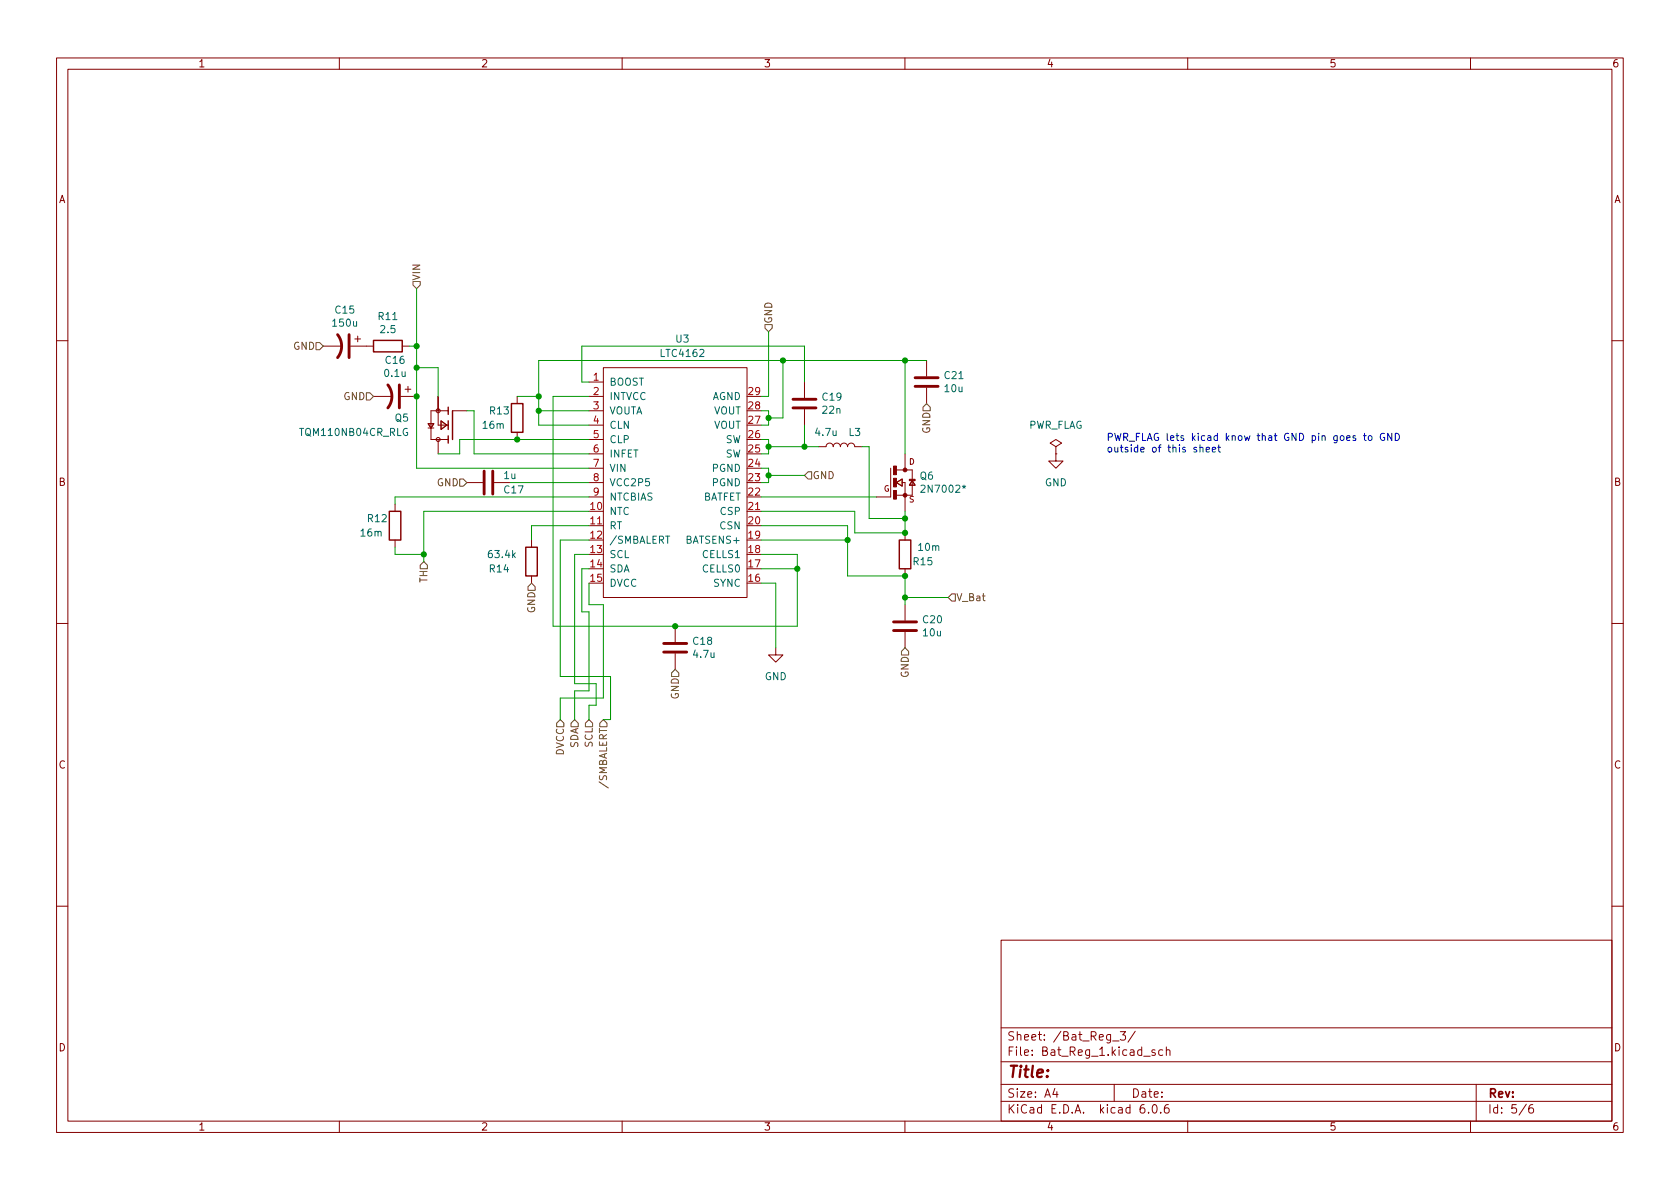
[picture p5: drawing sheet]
<svg xmlns="http://www.w3.org/2000/svg" width="297mm" height="210mm" viewBox="0 0 297 210" stroke-linecap="round" stroke-linejoin="round" font-family="sans-serif">
<g fill="none" stroke="#840000" stroke-width=".18">
<path d="M10 10.2h277v190.1h-277zM12 12.2h273v186.1h-273zM60 10.2v2M110 10.2v2M160 10.2v2M210 10.2v2M260 10.2v2M62.7 59.9h1.1M63.2 59.4v1M10 60.2h2M57.1 61.2h3.4M62 61.2h4"/>
<path d="M66 70.1h3.3M70.9 70.1h2.8M71.1 61.2h1.3M71.6 68.8h1M72.1 68.3v1M75.7 74.9h1l-.5 .8zM75.7 75.7h1M77.5 70.1v5.1h1.7M77.5 77.7v2.6M78 74.4l1 .8-1 .7zM79.2 72.6h-3v5.1h3M80 72.6h2.5"/>
<path d="M91.4 70.1v1.3M91.4 76.4v1.3M104.1 70.1h2.6M104.1 75.2h2.6M104.1 77.7h2.6M104.1 72.6h2.6M104.1 67.6h2.6M106.7 65h25.4v40.7h-25.4zM142.2 67.6v2.8M142.2 72.4v2.8M144.8 79h1.2a.64 .64 0 0 1 .7-.6 .64 .64 0 0 1 .6 .6 .64 .64 0 0 1 .7-.6 .64 .64 0 0 1 .6 .6 .64 .64 0 0 1 .6-.6 .64 .64 0 0 1 .7 .6 .64 .64 0 0 1 .6-.6 .64 .64 0 0 1 .6 .6h1.3M163.8 63.7v2.8"/>
<path d="M163.8 68.6v2.8M186.7 79l1-.6-1-.7-1 .7 1 .6v1.3M285 60.2h2M69.8 89.1v1.3M69.8 95.5v1.3M82.5 85.3h2.8M87.4 85.3h2.8M94 95.5v1.3M104.1 85.3h2.6M104.1 87.9h2.6M104.1 93h2.6M104.1 80.3h2.6"/>
<path d="M104.1 82.8h2.6M132.1 90.4h2.5M157.5 82.8v5.1h-2.6M158.4 83.1h2.9v4.5h-2.9M158.5 85.3l1-.6v1.3zM159.5 85.3h.5v5.1M160 80.3v2.8M160 94.2v1.3M161.3 85l.5 .8h-1zM186.7 80.3v1.2h1.3l-1.3 1.3-1.3-1.3h1.3M186.7 80.3h.1M10 110.2h2"/>
<path d="M94 101.8v1.3M119.4 110.7v2.8M119.4 115.6v2.8M137.2 114.5v1.3h1.2l-1.2 1.3-1.3-1.3h1.3M160 100.6v1.2M160 106.9v2.8M160 111.8v2.7M285 110.2h2M10 160.2h2M177 166.3h108v32h-108zM285 160.2h2M60 198.3v2"/>
<path d="M110 198.3v2M160 198.3v2M177 194.8h108M177 191.8h108M177 187.8h108M177 181.8h108M186.5 192.5l-.4 1h1M186.9 193v1M196.7 184.1h1.2M197 191.8v3M198.1 182.4h.9l-.5 .6 .4 .1v.7l-.2 .1h-.4l-.2-.1M200.7 182.4l-1.3 1.9"/>
<path d="M202.3 195.3a.59 .59 0 0 0-.7 .7v.5l.1 .3h.4l.3-.1v-.5l-.1-.2-.4-.1-.3 .3M203.1 196.7v.1M203.9 195.4l.2-.1a.81 .81 0 0 1 .6 .7 .81 .81 0 0 1-.3 .8h-.2a.81 .81 0 0 1-.6-.6 .81 .81 0 0 1 .3-.8zM204.2 185.7l-.3-.1-.3 .2 .1 .3 .5 .1v.4h-.6M205.2 196.7v.1M205.6 185.7l-.5-.1-.2 .3v.4l.1 .3h.6M206.2 185.8l.2-.2 .4 .1 .1 .9M206.2 185.1v1.5M206.6 195.3a.59 .59 0 0 0-.7 .7v.5l.1 .3h.4l.2-.1 .1-.5-.1-.2-.5-.1-.2 .3M210 198.3v2M260 198.3v2M261 191.8v6.5"/>
<path d="M269.9 195.3l-1.3 1.9M271 195.3a.6 .6 0 0 0-.7 .7v.5l.1 .3h.5l.2-.1 .1-.5-.2-.2-.4-.1-.3 .3"/>
<circle cx="77.5" cy="77.7" r=".36"/>
<circle cx="77.5" cy="72.6" r=".36"/>
</g>
<g fill="none" stroke="#840000" stroke-width=".51">
<path d="M59.7 59.2a3.3 3.3 0 0 1 0 4M61.7 59.2v4M68.6 68.1a3.3 3.3 0 0 1 0 4M70.6 68.1v4M140.2 72.1h4.1M140.2 70.6h4.1M161.8 68.3h4.1M161.8 66.8h4.1M85.6 83.3v4.1M87.1 83.3v4.1M117.3 115.3h4.1M117.3 113.8h4.1"/>
<path d="M158 111.5h4.1M158 110h4.1"/>
</g>
<path d="M66 60.2h5.1v2h-5.1zM79.2 72v1.3M79.2 74.4v1.5M79.2 77.1v1.3M80 72.6v5.1M90.4 71.4h2.1v5h-2.1zM68.8 90.4h2.1v5.1h-2.1zM93 96.8h2v5h-2zM159 95.5h2v5.1h-2z" fill="none" stroke="#840000" stroke-width=".25"/>
<g fill="#ffffc2" stroke="#ffffc2" stroke-width=".18">
<path d="M78 74.4l1 .8-1 .7z"/>
<path d="M75.7 74.9h1l-.5 .8z"/>
<path d="M158.5 85.3l1-.6v1.3z"/>
<path d="M161.3 85l.5 .8h-1z"/>
</g>
<g fill="#840000" stroke="#840000" stroke-width=".18">
<path d="M158 86.7h.5v1.6h-.5z"/>
<path d="M158 84.6h.5v1.5h-.5z"/>
<path d="M158 82.4h.5v1.5h-.5z"/>
<path d="M160.8 84.8h1v.2h-1z"/>
<circle cx="160" cy="87.6" r=".33"/>
<circle cx="160" cy="83.1" r=".33"/>
</g>
<path d="M117.7 94.8h.7M170.1 86l.4 .1 .3-.1" fill="none" stroke="#006464" stroke-width=".18"/>
<g fill="none" stroke="#725600" stroke-width=".18">
<path d="M73 49.8h1.3v.6l-.6 .6-.7-.6zM135.3 57.4h1.2v.6l-.6 .7-.6-.7zM55.9 60.6h.6l.6 .6-.6 .6h-.6zM64.8 69.5h.6l.6 .6-.6 .6h-.6zM163.2 72l.6-.6 .7 .6v.6h-1.3zM74.9 99.3l.7 .6v.7h-1.3v-.7zM81.3 84.7h.6l.6 .6-.6 .7h-.6zM142.9 83.4h.6v1.3h-.6l-.7-.6zM94 103.1l.6 .7v.6h-1.3v-.6zM119.4 118.4l.6 .6v.6h-1.3v-.6zM160 114.5l.7 .7v.6h-1.3v-.6zM168.3 105h.6v1.3h-.6l-.7-.6z"/>
<path d="M99.1 127.2l.6 .7v.6h-1.3v-.6zM101.6 127.2l.6 .7v.6h-1.2v-.6zM103.5 127.9l.6-.7 .7 .7v.6h-1.3zM106.7 127.2l.6 .7v.6h-1.3v-.6z"/>
</g>
<path d="M212.2 79.2l.1-.1 .4 .1v.7M212.2 78.7v1.2M213.3 79.5l.6-.1-.1-.2-.4-.1-.1 .2v.6h.5M214.3 79.5l.6-.1v-.2l-.4-.1-.2 .2 .1 .6h.5M215.3 79.1h.5M215.5 78.7v1.1l.3 .1M241.1 77h.5M241.3 76.6v1.1l.3 .2M242 77.1l.3-.1 .3 .3v.4l-.3 .2-.3-.1-.1-.1zM244.8 76.7a.59 .59 0 0 0-.8 .6 .59 .59 0 0 0 .8 .5v-.5h-.2M246.1 76.6v1.3l-.7-1.3v1.3M246.7 76.6a.64 .64 0 0 1 .7 .7 .64 .64 0 0 1-.7 .6z" fill="none" stroke="#0000c2" stroke-width=".18"/>
<g fill="none" stroke="#009600" stroke-width=".18">
<path d="M73.7 51v31.8h30.4M135.9 58.7v11.4h-1.3M72.4 61.2h1.3M73.7 65h3.8v5.1M82.5 72.6h1.3v7.7h20.3M91.4 70.1h3.8M95.2 72.6h8.9M104.1 77.7h-22.8v2.6h-3.8M104.1 67.6h-1.2v-6.4h39.3v6.4M104.1 70.1h-6.3v40.6h43.2v-12.7h-6.4M134.6 72.6h1.3v2.6h-1.3M134.6 77.7h1.3v2.6h-1.3"/>
<path d="M135.9 79h8.9M138.4 63.7v10.2h-2.5M142.2 75.2v3.8M152.4 79h1.3v12.7h6.3M160 63.7v16.6M163.8 63.7h-68.6v11.5h8.9M69.8 96.8v1.2h5.1M90.2 85.3h13.9M104.1 87.9h-34.3v1.2M104.1 95.5h-5v24.1h8.8v7.6h-1.2M104.1 93h-10.1v2.5M104.1 90.4h-29.2v8.9"/>
<path d="M104.1 98h-2.5v22.9h3.8v3.8h-1.3v2.5M134.6 82.8h1.3v2.5h-1.3M134.6 87.9h20.3M134.6 93h15.3v8.8h10.1v5.1M134.6 95.5h15.3M134.6 90.4h16.5v3.8h8.9v-3.8M135.9 84.1h6.3M104.1 100.6h-1.2v7.6h1.2v14h-2.5v5M104.1 103.1v3.8h2.6v16.5h-7.6v3.8M134.6 100.6h6.4M134.6 103.1h2.6v11.4M160 105.7h7.6"/>
</g>
<g fill="#009600" stroke="#009600" stroke-width=".18">
<circle cx="91.4" cy="77.7" r=".46"/>
<circle cx="73.7" cy="61.2" r=".46"/>
<circle cx="74.9" cy="98" r=".46"/>
<circle cx="73.7" cy="70.1" r=".46"/>
<circle cx="73.7" cy="65" r=".46"/>
<circle cx="141" cy="100.6" r=".46"/>
<circle cx="138.4" cy="63.7" r=".46"/>
<circle cx="119.4" cy="110.7" r=".46"/>
<circle cx="142.2" cy="79" r=".46"/>
<circle cx="160" cy="63.7" r=".46"/>
<circle cx="135.9" cy="84.1" r=".46"/>
<circle cx="135.9" cy="79" r=".46"/>
<circle cx="135.9" cy="73.9" r=".46"/>
<circle cx="95.2" cy="70.1" r=".46"/>
<circle cx="95.2" cy="72.6" r=".46"/>
<circle cx="160" cy="101.8" r=".46"/>
<circle cx="160" cy="94.2" r=".46"/>
<circle cx="149.9" cy="95.5" r=".46"/>
<circle cx="160" cy="105.7" r=".46"/>
<circle cx="160" cy="91.7" r=".46"/>
</g>
<text font-size="2.8" fill="#840000" x="178" y="190.6">Title:</text>
<g font-size="2.1" fill="#840000">
<text x="178" y="184">Sheet: /Bat_Reg_3/</text>
<text x="178" y="186.7">File: Bat_Reg_1.kicad_sch</text>
<text x="178" y="196.9">KiCad E.D.A. kicad 6.0.6</text>
<text x="178" y="194.1">Size: A4</text>
<text x="200" y="194.1">Date:</text>
<text x="263" y="194.1">Rev:</text>
<text x="263" y="196.9">Id: 5/6</text>
</g>
<g font-size="1.8" fill="#840000">
<text x="35" y="11.9">1</text>
<text x="85" y="11.9">2</text>
<text x="135" y="11.9">3</text>
<text x="185" y="11.9">4</text>
<text x="235" y="11.9">5</text>
<text x="285" y="11.9">6</text>
<text x="10.3" y="35.9">A</text>
<text x="285.3" y="35.9">A</text>
<text x="10.3" y="85.9">B</text>
<text x="285.3" y="85.9">B</text>
<text x="10.3" y="135.9">C</text>
<text x="285.3" y="135.9">C</text>
<text x="10.3" y="185.9">D</text>
<text x="285.3" y="185.9">D</text>
<text x="35" y="199.9">1</text>
<text x="85" y="199.9">2</text>
<text x="135" y="199.9">3</text>
<text x="185" y="199.9">4</text>
<text x="235" y="199.9">5</text>
<text x="285" y="199.9">6</text>
</g>
<g font-size="1.8" fill="#725600">
<text x="74.3" y="49.7" transform="rotate(-90 74.3 49.7)">VIN</text>
<text x="136.5" y="57.3" transform="rotate(-90 136.5 57.3)">GND</text>
<text x="51.8" y="61.8">GND</text>
<text x="60.7" y="70.7">GND</text>
<text x="164.5" y="76.7" transform="rotate(-90 164.5 76.7)">GND</text>
<text x="77.2" y="86">GND</text>
<text x="143.6" y="84.7">GND</text>
<text x="75.6" y="103" transform="rotate(-90 75.6 103)">TH</text>
<text x="169" y="106.3">V_Bat</text>
<text x="94.6" y="108.4" transform="rotate(-90 94.6 108.4)">GND</text>
<text x="160.7" y="119.9" transform="rotate(-90 160.7 119.9)">GND</text>
<text x="120" y="123.7" transform="rotate(-90 120 123.7)">GND</text>
<text x="99.7" y="133.6" transform="rotate(-90 99.7 133.6)">DVCC</text>
<text x="102.2" y="132.4" transform="rotate(-90 102.2 132.4)">SDA</text>
<text x="104.8" y="132.2" transform="rotate(-90 104.8 132.2)">SCL</text>
<text x="107.3" y="138.9" transform="rotate(-90 107.3 138.9)">/SMBALERT</text>
</g>
<g font-size="1.8" fill="#006464">
<text x="58.9" y="57.8">150u</text>
<text x="59.3" y="55.4">C15</text>
<text x="67" y="56.6">R11</text>
<text x="67.4" y="58.9">2.5</text>
<text x="68.2" y="64.3">C16</text>
<text x="117" y="63.1">LTC4162</text>
<text x="119.5" y="60.6">U3</text>
<text x="68.1" y="66.6">0.1u</text>
<text x="107.7" y="68.2">BOOST</text>
<text x="107.7" y="70.7">INTVCC</text>
<text x="125.9" y="70.7">AGND</text>
<text x="145.5" y="70.8">C19</text>
<text x="167.1" y="67">C21</text>
<text x="167.1" y="69.3">10u</text>
<text x="53.2" y="77.1">TQM110NB04CR_RLG</text>
<text x="69.9" y="74.5">Q5</text>
<text x="85.5" y="75.8">16m</text>
<text x="86.7" y="73.3">R13</text>
<text x="107.7" y="73.3">VOUTA</text>
<text x="107.7" y="75.8">CLN</text>
<text x="126.2" y="75.8">VOUT</text>
<text x="126.2" y="73.3">VOUT</text>
<text x="144.3" y="77.1">4.7u</text>
<text x="145.5" y="73.1">22n</text>
<text x="150.1" y="77.1">L3</text>
<text x="181.7" y="75.8">PWR_FLAG</text>
<text x="107.7" y="78.4">CLP</text>
<text x="107.7" y="80.9">INFET</text>
<text x="107.7" y="83.4">VIN</text>
<text x="126" y="83.4">PGND</text>
<text x="128.2" y="80.9">SW</text>
<text x="128.2" y="78.4">SW</text>
<text x="89.1" y="84.7">1u</text>
<text x="89.2" y="87.2">C17</text>
<text x="107.7" y="86">VCC2P5</text>
<text x="107.7" y="88.5">NTCBIAS</text>
<text x="124.1" y="88.5">BATFET</text>
<text x="126" y="86">PGND</text>
<text x="162.7" y="84.8">Q6</text>
<text x="163.3" y="87.1">2N7002*</text>
<text x="184.7" y="86">GND</text>
<text x="63.9" y="94.9">16m</text>
<text x="65.1" y="92.3">R12</text>
<text x="107.7" y="91.1">NTC</text>
<text x="107.7" y="93.6">RT</text>
<text x="127.3" y="93.6">CSN</text>
<text x="127.4" y="91.1">CSP</text>
<text x="86.5" y="98.7">63.4k</text>
<text x="86.6" y="101.2">R14</text>
<text x="107.7" y="96.1">/SMBALERT</text>
<text x="107.7" y="98.7">SCL</text>
<text x="107.7" y="101.2">SDA</text>
<text x="121.6" y="96.1">BATSENS+</text>
<text x="124.3" y="101.2">CELLS0</text>
<text x="124.3" y="98.7">CELLS1</text>
<text x="161.6" y="99.9">R15</text>
<text x="162.5" y="97.4">10m</text>
<text x="107.7" y="103.8">DVCC</text>
<text x="126.2" y="103.8">SYNC</text>
<text x="163.2" y="110.2">C20</text>
<text x="163.3" y="112.5">10u</text>
<text x="122.6" y="114">C18</text>
<text x="122.7" y="116.3">4.7u</text>
<text x="135.2" y="120.3">GND</text>
</g>
<g font-size="1.8" fill="#a90000">
<text x="104.9" y="67.3">1</text>
<text x="104.9" y="69.8">2</text>
<text x="132.4" y="69.8">29</text>
<text x="104.9" y="72.4">3</text>
<text x="104.9" y="74.9">4</text>
<text x="104.9" y="77.5">5</text>
<text x="132.4" y="77.5">26</text>
<text x="132.4" y="74.9">27</text>
<text x="132.4" y="72.4">28</text>
<text x="104.9" y="80">6</text>
<text x="104.9" y="82.5">7</text>
<text x="132.4" y="82.5">24</text>
<text x="132.4" y="80">25</text>
<text x="104.9" y="85.1">8</text>
<text x="104.9" y="87.6">9</text>
<text x="132.4" y="87.6">22</text>
<text x="132.4" y="85.1">23</text>
<text x="104.4" y="90.2">10</text>
<text x="104.4" y="92.7">11</text>
<text x="104.4" y="95.2">12</text>
<text x="132.4" y="95.2">19</text>
<text x="132.4" y="92.7">20</text>
<text x="132.4" y="90.2">21</text>
<text x="104.4" y="97.8">13</text>
<text x="104.4" y="100.3">14</text>
<text x="132.4" y="100.3">17</text>
<text x="132.4" y="97.8">18</text>
<text x="104.4" y="102.9">15</text>
<text x="132.4" y="102.9">16</text>
</g>
<g font-size="1.8" fill="#0000c2">
<text x="195.6" y="78">PWR_FLAG lets kicad know that GND pin goes to GND</text>
<text x="195.6" y="80">outside of this sheet</text>
</g>
<g font-size="1.4" fill="#840000">
<text x="160.7" y="82.2">D</text>
<text x="156.2" y="86.9">G</text>
<text x="160.7" y="88.8">S</text>
</g>
</svg>
